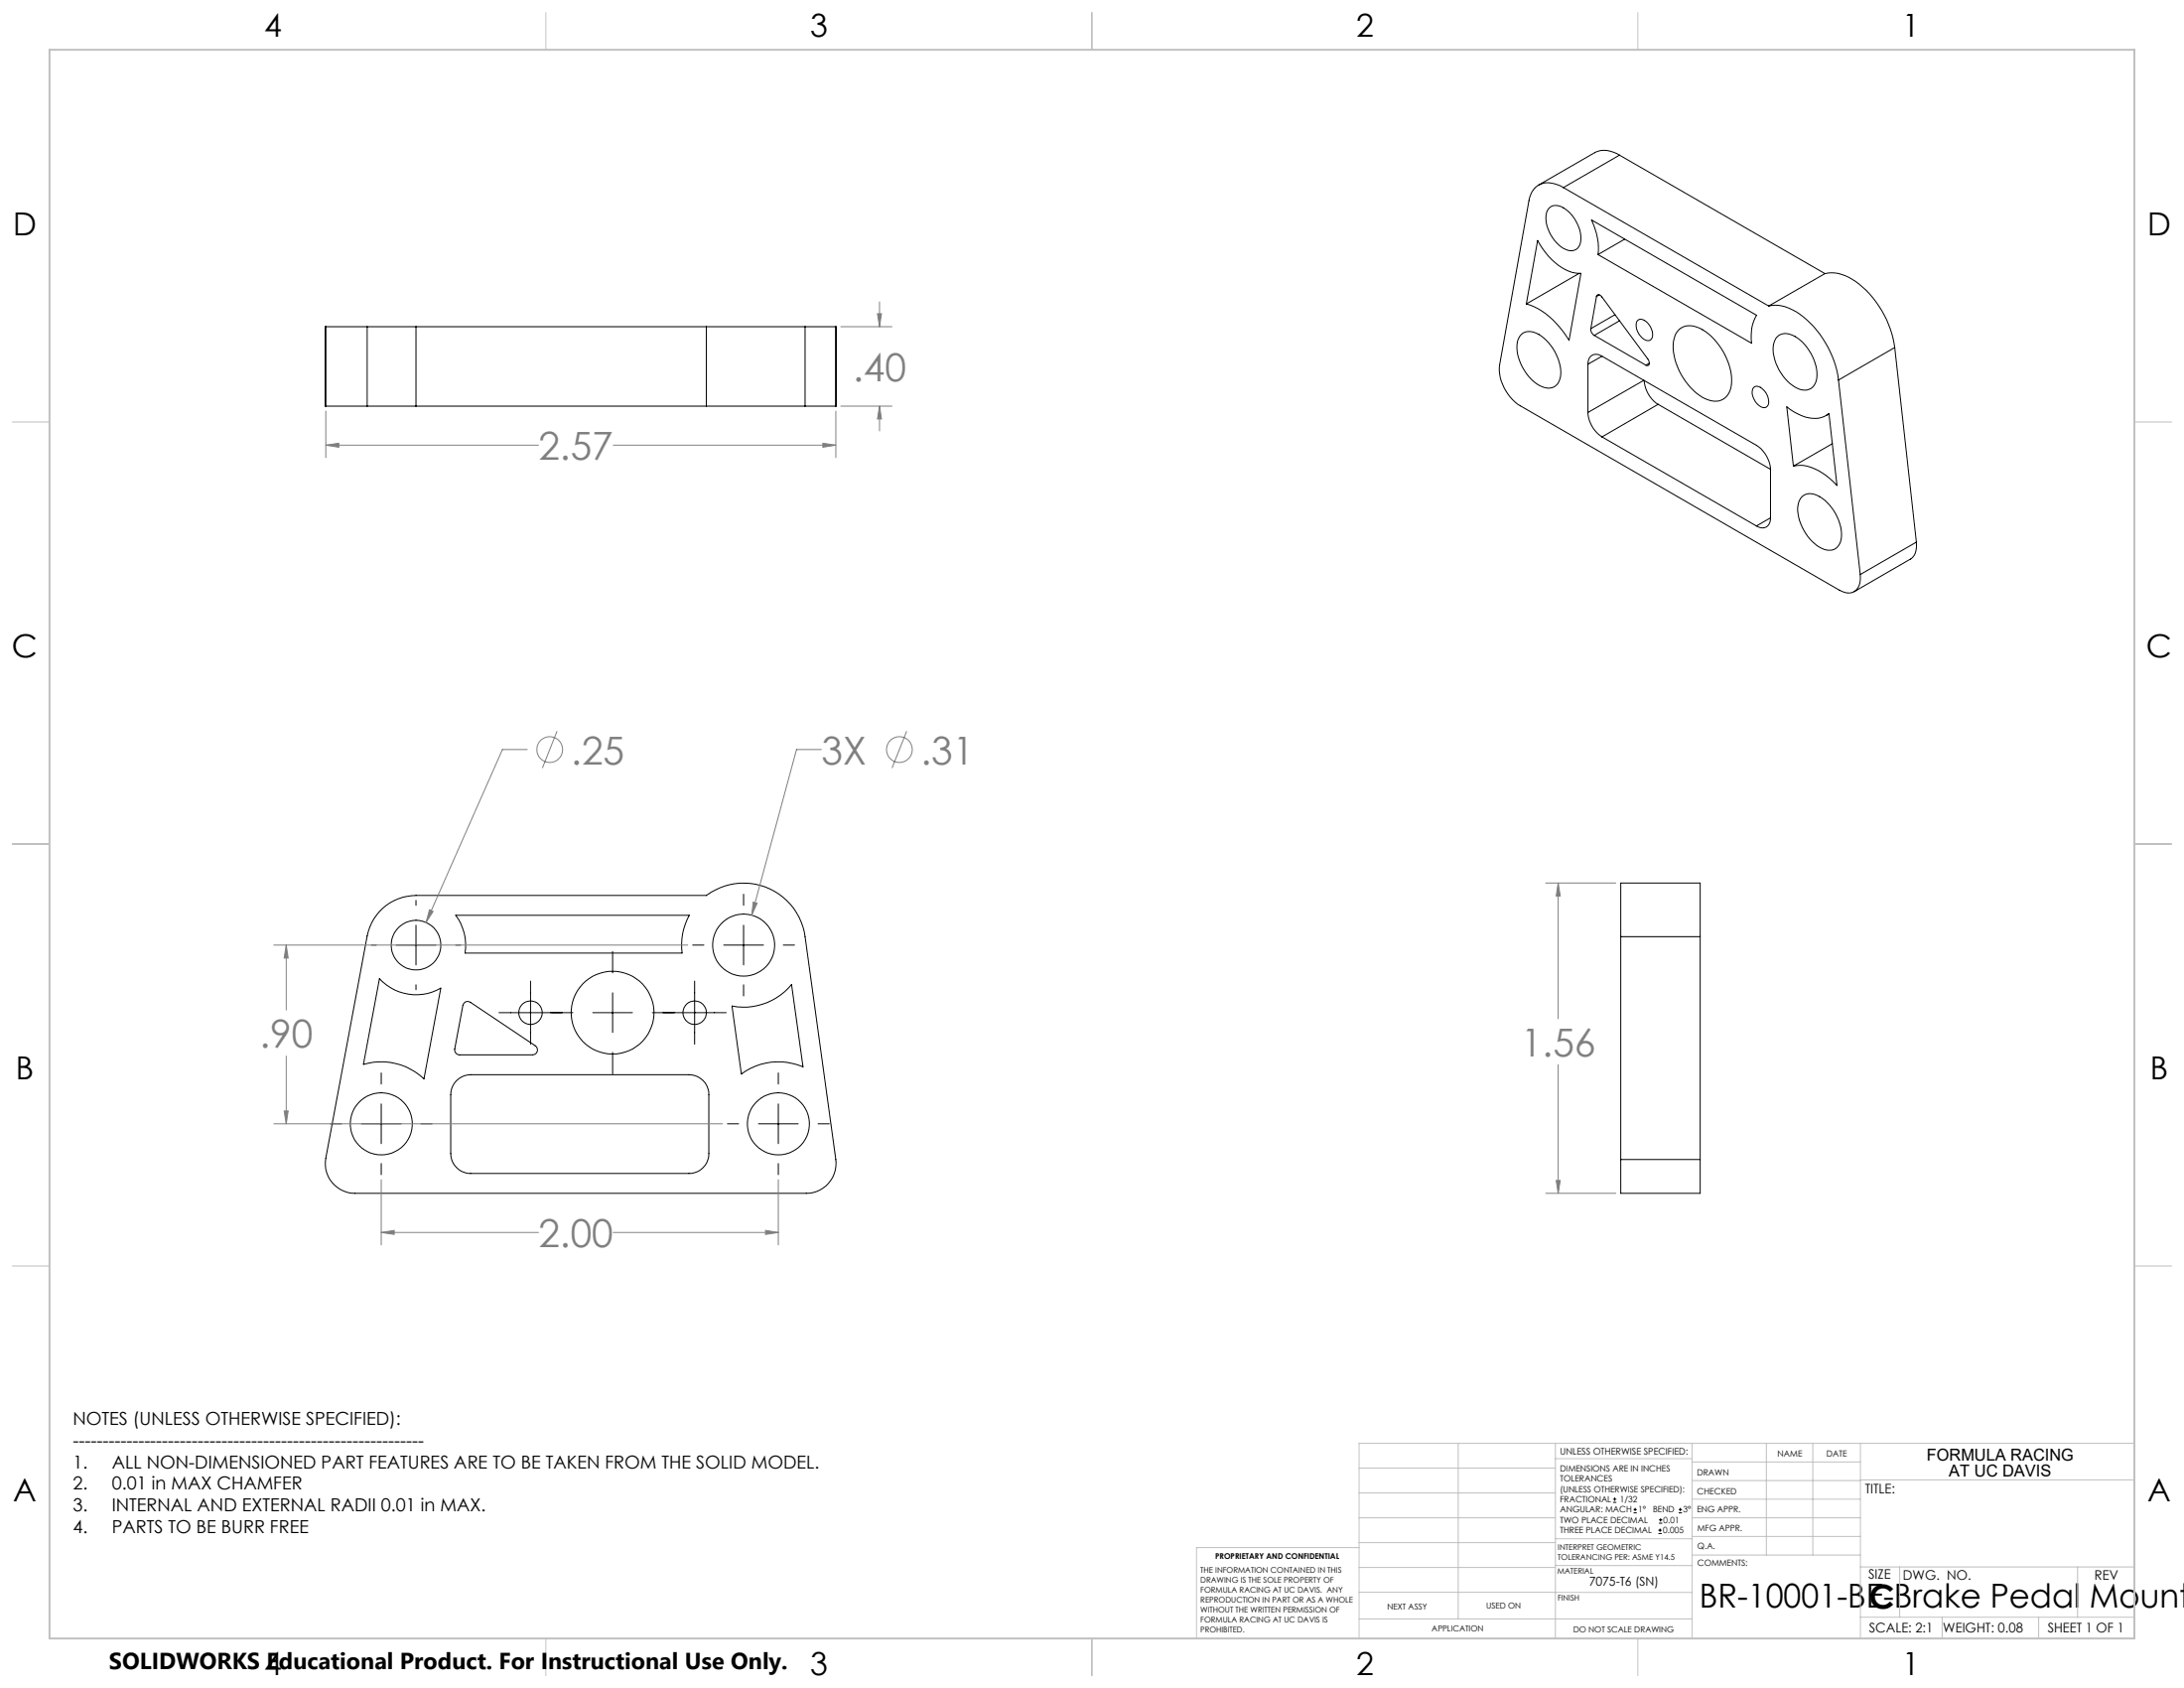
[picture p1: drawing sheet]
<svg xmlns="http://www.w3.org/2000/svg" width="559mm" height="432mm" viewBox="0 0 559 432" stroke-linecap="round" stroke-linejoin="round" font-family="sans-serif">
<g fill="none" stroke="#000" stroke-width=".25">
<path d="M414.4 39.7a6.3 6.3 0 0 0-6.4-.6l-14.3 8.2M414.4 39.7l-14.4 8.3M414.4 39.7l52.5 30.3M396.5 53.1a3.2 3.2 0 0 1 4.1 .5 9.5 9.5 0 0 1 3.8 8.6 2.64 2.64 0 0 1-4.4 1.3 9.4 9.4 0 0 1-4.3-9zM400 48a6.4 6.4 0 0 0-6.6-.5 5.6 5.6 0 0 0-2.2 3.8l-7.5 42.1a11.5 11.5 0 0 0 5.3 10.4l81.6 47.2a3.3 3.3 0 0 0 4.8-.7l.5-1.1 .1-2.2M400 48l52.5 30.3M407.2 56.3l42.2 24.3a10.7 10.7 0 0 0-1.2 7.2l-39.3-22.7a16.1 16.1 0 0 0-1.7-8.8zM393.4 61.5a15.5 15.5 0 0 0 9.5 8.3l1.6 .1-3 17.2a19.8 19.8 0 0 0-11-9.3zM404.1 69.9l-13.6 7.9M408.5 75.8a.72 .72 0 0 1 .7-.4 .72 .72 0 0 1 .7 .6l11.7 15.8 .4 .7a.65 .65 0 0 1-.6 1l-.3-.1M408.5 75.8l-1.5 8.3M409.2 75.4l-.7 .4"/>
<path d="M415.7 61.2l-6.8 3.9M452.5 78.3a10.3 10.3 0 0 1 8.9 2.7 25.6 25.6 0 0 1 9 16.2M466.9 70a10.3 10.3 0 0 1 8.9 2.7 25.7 25.7 0 0 1 9 16.2M466.9 70l-14.4 8.3M83.4 83.6h-.2v20.3h.2M83.4 83.6h10.5M83.4 83.6v20.3M93.9 83.6h12.5M93.9 83.6v20.3M106.4 83.6v20.3M106.4 83.6h74.3M180.7 83.6h25.3"/>
<path d="M180.7 83.6v20.3M206 83.6h7.9v20.3M206 83.6v20.3M213.9 83.6v20.3M389.2 85.6a3.7 3.7 0 0 1 4.5-.1 12.1 12.1 0 0 1 5.6 10.8 3.2 3.2 0 0 1-4.9 2.5 11.9 11.9 0 0 1-6.2-11.1l.4-1.2zM406.3 93.2v12.3M407 84.1a1.76 1.76 0 0 0 .9 1.7M407.9 85.8l13.2 7.6M409.9 91.1l39.5 22.8a8 8 0 0 1 3.6 6.3v12.3M409.9 91.1a2.19 2.19 0 0 0-2.5-.2 2.19 2.19 0 0 0-1.1 2.3M409.9 91.1l-3.6 2.1M413.2 80.5l-6.2 3.6"/>
<path d="M414.4 82.1l-6.5 3.7M419 82a2.08 2.08 0 0 1 2.9 1 3.2 3.2 0 0 1 .4 3.9 2.33 2.33 0 0 1-2.9-1.3 3.3 3.3 0 0 1-.4-3.6zM420.6 97.3l-14.3 8.2M420.7 97.3a7.8 7.8 0 0 0 3.6 6.1M422 92.9l-.9 .5M429.6 84.2a5.4 5.4 0 0 1 6.8 .6 16.2 16.2 0 0 1 6.6 13.8 4.3 4.3 0 0 1-6.6 3.4 15.9 15.9 0 0 1-8.2-14.6 5.4 5.4 0 0 1 1.4-3.2zM448.7 99.1a2.08 2.08 0 0 1 2.9 1.1 3.6 3.6 0 0 1 .7 3.6 1.52 1.52 0 0 1-2.5-.3 3.6 3.6 0 0 1-1.1-4.4zM454.8 86.1a3.6 3.6 0 0 1 4.5 0 11.7 11.7 0 0 1 5.4 11.4 3.3 3.3 0 0 1-5.4 1.5 12 12 0 0 1-5.6-10.8l.4-1.2zM470.4 97.2l5.6 49.8M484.8 88.9l-14.4 8.3M484.8 88.9l5.5 49.8M83.4 103.9h10.5"/>
<path d="M93.9 103.9h12.5M106.4 103.9h74.3M180.7 103.9h25.3M206 103.9h7.9M406.3 105.5a8 8 0 0 0 3.6 6.3M409.9 111.8l39.5 22.7M424.3 103.4l-14.4 8.4M424.3 103.4l28.7 16.7M457.2 104.1a10.2 10.2 0 0 0 8.7 2.7l2.1-1 2 18.4a13.9 13.9 0 0 0-9.4-5.2l-1.7 .2zM468 105.9l-.8 .4M468.8 113.5l-9.9 5.7M453 132.5a2.2 2.2 0 0 1-1.1 2.3 2.2 2.2 0 0 1-2.5-.3"/>
<path d="M453 132.5l-3.6 2M461.1 127a3.6 3.6 0 0 1 4.5 0 11.7 11.7 0 0 1 5.4 11.5 3.1 3.1 0 0 1-4.8 1.8 11.9 11.9 0 0 1-6.1-11.1 3.7 3.7 0 0 1 1-2.2zM490.3 138.7a4.2 4.2 0 0 1-1.5 4.3l-14.4 8.3M490.3 138.7l-14.3 8.3M97.9 232.4a12.9 12.9 0 0 1 8.5-3.3h74.3a15.9 15.9 0 0 1 25.3 10.5l7.9 57a7.7 7.7 0 0 1-7.6 8.7h-115.5a7.6 7.6 0 0 1-7.4-9l10.5-56.9a12.9 12.9 0 0 1 4-7zM106.4 230.3v1.3M106.4 236.7v10.1M116.6 234.1h59.8a15.7 15.7 0 0 0-1.9 9.7h-55.5a12.7 12.7 0 0 0-2.4-9.7zM190.3 228.7v2.9M190.3 236.7v10.1M414.7 239.6v-13.7h20.3v13.7M414.7 239.6h20.3"/>
<path d="M414.7 239.6v57M435 239.6v57M95 241.8h1.3M97.1 250.4a12.7 12.7 0 0 0 15.7 2.4l-4.3 23.2a16 16 0 0 0-15.5-3.7zM101.4 241.8h10.1M106.4 251.9v1.3M116.6 241.8h1.3M118.7 256.6l.8-.4 .9 .2 16.5 11.1a1.27 1.27 0 0 1 .6 1.4 1.27 1.27 0 0 1-1.3 .9h-18.6a1.29 1.29 0 0 1-1.3-1.5l2.1-11.1zM127.7 259h18.9M135.7 251v16.1M151.7 259h10.1M156.7 243.4v5.5"/>
<path d="M156.7 254v10.1M166.9 259h18.9M177.2 241.8h2.9M177.7 251v16.1M185.2 241.8h10.1M187.3 257.4a15.9 15.9 0 0 0 15.2-5.6l3 21.1a15.8 15.8 0 0 0-15.8 1.8zM190.3 251.9v2.9M200.4 241.8h2.9M97.5 274.5v2.8M116.8 276.4a5.1 5.1 0 0 1 3.6-1.5h55.9a5.1 5.1 0 0 1 5.1 5.1v15.1a5.1 5.1 0 0 1-5.1 5.1h-55.9a5.1 5.1 0 0 1-5.1-5.1v-15.1a5 5 0 0 1 1.5-3.6zM156.7 269.2v5.5M199.1 274.5v2.8"/>
<path d="M84.5 287.5h2.9M92.5 287.5h10.1M97.5 282.4v10.2M97.5 297.6v2.9M107.7 287.5h2.9M186.1 287.5h2.9M194.1 287.5h10.1M199.1 282.4v10.2M199.1 297.6v2.9M209.3 287.5h2.9M414.7 296.6v8.7h20.3v-8.7M414.7 296.6h20.3"/>
<path d="M412.7 384.3h.9M412.7 383.5h.9M413.1 383.1v.8M418 387h.8M418 386.2h.8M418.4 385.7v.9M424.3 392.3h.9M424.3 391.4h.9M424.5 389.6h.8M424.5 388.8h.8M424.7 391v.9M424.9 388.4v.8"/>
<path d="M429.5 387h.9M429.5 386.2h.9M429.9 385.7v.9"/>
<circle cx="106.4" cy="241.8" r="6.4"/>
<circle cx="135.7" cy="259" r="3"/>
<circle cx="156.7" cy="259.1" r="10.6"/>
<circle cx="177.7" cy="259" r="3"/>
<circle cx="190.3" cy="241.8" r="7.9"/>
<circle cx="97.5" cy="287.5" r="7.9"/>
<circle cx="199.1" cy="287.5" r="7.9"/>
</g>
<g fill="none" stroke="#808080" stroke-width=".25">
<path d="M225 77.2v6.4M215.1 83.6h13.1M224.5 80.3h1l-.5 3.3zM83.4 113.9l3.3-.5v1zM83.4 105.2v11.9M83.4 113.9h54.4M156.9 113.9h57M210.5 113.4l3.4 .5-3.4 .5zM213.9 105.2v11.9M215.1 103.9h13.1M225 103.9l.5 3.3h-1zM225 103.9v6.3"/>
<path d="M134.9 191.7h-6.3l-19.6 44.3M142.5 187l-3.7 9.5M210.1 191.7h-6.3l-11.5 42.4M232 187l-3.8 9.5M109.9 232.7l.9 .5-1.8 2.8zM192.7 230.8l1 .3-1.4 3zM395.5 225.9h17.9M398.7 225.9l.5 3.3h-1zM398.7 225.9v34.7M70.1 241.8h105.9M73.2 241.8l.5 3.3h-1zM73.2 241.8v16.6"/>
<path d="M73.2 270.2v17.3M398.7 272.4v32.9M70.1 287.5h114.8M72.7 284.2h1l-.5 3.3zM97.5 315.3l3.4-.6v1.1zM97.5 301.8v16.7M97.5 315.3h40.3M156.9 315.3h42.2M195.9 314.7l3.2 .6-3.2 .5zM199.1 301.8v16.7M395.5 305.3h17.9M398.2 302h1l-.5 3.3z"/>
<circle cx="140.7" cy="191.8" r="3.3"/>
<circle cx="230.1" cy="191.8" r="3.3"/>
</g>
<g fill="none" stroke="#c0c0c0" stroke-width=".25">
<path d="M139.7 3.2v9.5M279.4 3.2v9.5M419.1 3.2v9.5M3.1 107.9h9.6M546.1 107.9h9.5M3.1 215.9h9.6M546.1 215.9h9.5M3.1 323.8h9.6M546.1 323.8h9.5M347.7 375.6h50.3M373.1 369.2v44.9M398 369.2v49.9"/>
<path d="M398 373.1h34.9M432.9 369.2v49.9M432.9 378.7h43.1M432.9 374h43.1M451.9 369.2v28.6M463.8 369.2v28.6M476 369.2v49.9M476 378.6h70.1M546.1 369.2h-198.4v49.9M347.7 394.6h50.3M347.7 388.3h50.3M347.7 381.9h50.3"/>
<path d="M347.7 395.9h-41.6v23.2M398 393.6h35M432.9 383.5h43.1M432.9 388.3h43.1M432.9 393h43.1M433 397.8h43M139.7 419.1v9.6M279.4 419.1v9.6M347.7 414.1h85.2M347.7 401h50.3M347.7 407.3h50.3M398 407.4h34.9"/>
<path d="M398 400.5h35M419.1 419.1v9.6M476 413.7h70.1M476 400.8h70.1M486.1 400.8v12.9M496.9 413.7v5.4M521.6 413.7v5.4M531.6 400.8v12.9"/>
</g>
<path d="M12.7 12.7h533.4v406.4h-533.4z" fill="none" stroke="#c0c0c0" stroke-width=".5"/>
<path d="M97.5 315.3l3.4-.6v1.1zM195.9 314.7l3.2 .6-3.2 .5zM72.7 284.2h1l-.5 3.3zM73.2 241.8l.5 3.3h-1zM192.7 230.8l-.4 3.3 1.4-3zM109.9 232.7l-.9 3.3 1.8-2.8zM83.4 113.9l3.3-.5v1zM210.5 113.4l3.4 .5-3.4 .5zM225 103.9l.5 3.3h-1zM224.5 80.3h1l-.5 3.3zM398.7 225.9l.5 3.3h-1zM398.2 302h1l-.5 3.3z" fill="#808080"/>
<g font-size="9.9" fill="#808080">
<text x="218.2" y="97.4">.40</text>
<text x="137.8" y="117.6">2.57</text>
<text x="146.1" y="195.5">.25</text>
<text x="210.2" y="195.5">3X</text>
<text x="235.6" y="195.5">.31</text>
<text x="66.4" y="268">.90</text>
<text x="389.1" y="270.2">1.56</text>
<text x="137.8" y="319">2.00</text>
</g>
<g font-size="8.5">
<text x="434.8" y="411.3">BR-10001-BE-Brake Pedal Mount</text>
<text x="478.3" y="411.4">C</text>
</g>
<g font-size="8.1">
<text x="67.6" y="9.3">4</text>
<text x="207.3" y="9.3">3</text>
<text x="347" y="9.3">2</text>
<text x="486.7" y="9.3">1</text>
<text x="3.3" y="60.1">D</text>
<text x="549.4" y="60.1">D</text>
<text x="3" y="168">C</text>
<text x="549.1" y="168">C</text>
<text x="4" y="276">B</text>
<text x="550.1" y="276">B</text>
<text x="3.3" y="383.9">A</text>
<text x="549.4" y="383.9">A</text>
<text x="67.6" y="428.4">4</text>
<text x="207.3" y="428.4">3</text>
<text x="347" y="428.4">2</text>
<text x="486.7" y="428.4">1</text>
</g>
<text font-size="5.9" x="27.9" y="427">SOLIDWORKS Educational Product. For Instructional Use Only.</text>
<g font-size="4.6">
<text x="18.6" y="364.4">NOTES (UNLESS OTHERWISE SPECIFIED):</text>
<text x="18.6" y="370">-----------------------------------------------------------</text>
<text x="18.6" y="375.5">1.</text>
<text x="28.7" y="375.5">ALL NON-DIMENSIONED PART FEATURES ARE TO BE TAKEN FROM THE SOLID MODEL.</text>
<text x="18.6" y="381.1">2.</text>
<text x="28.7" y="381.1">0.01 in MAX CHAMFER</text>
<text x="18.6" y="386.7">3.</text>
<text x="28.7" y="386.7">INTERNAL AND EXTERNAL RADII 0.01 in MAX.</text>
<text x="18.6" y="392.3">4.</text>
<text x="28.7" y="392.3">PARTS TO BE BURR FREE</text>
</g>
<g font-size="4.2">
<text x="493" y="373.5">FORMULA RACING</text>
<text x="498.7" y="377.8">AT UC DAVIS</text>
</g>
<g font-size="3.4">
<text x="477.2" y="381.9">TITLE:</text>
<text x="478.1" y="404">SIZE</text>
<text x="486.9" y="404">DWG. NO.</text>
<text x="535.9" y="404.1">REV</text>
<text x="478.2" y="417.6">SCALE: 2:1</text>
<text x="497.1" y="417.7">WEIGHT: 0.08</text>
<text x="523.9" y="417.6">SHEET 1 OF 1</text>
</g>
<text font-size="3.2" x="406.6" y="405.7">7075-T6 (SN)</text>
<text font-size="2.4" x="399.2" y="372.1">UNLESS OTHERWISE SPECIFIED:</text>
<g font-size="2.2">
<text x="399.2" y="376.4">DIMENSIONS ARE IN INCHES</text>
<text x="434.2" y="377.3">DRAWN</text>
<text x="454.8" y="372.5">NAME</text>
<text x="467.3" y="372.6">DATE</text>
<text x="399.2" y="379">TOLERANCES</text>
<text x="399.2" y="381.7">(UNLESS OTHERWISE SPECIFIED):</text>
<text x="434.3" y="382.2">CHECKED</text>
<text x="399.2" y="389.6">TWO PLACE DECIMAL</text>
<text x="399.2" y="384.3">FRACTIONAL</text>
<text x="399.2" y="387">ANGULAR: MACH</text>
<text x="414.5" y="384.3">1/32</text>
<text x="419.1" y="387">1°</text>
<text x="422.9" y="387">BEND</text>
<text x="425.6" y="389.6">0.01</text>
<text x="430.6" y="387">3°</text>
<text x="434.2" y="386.9">ENG APPR.</text>
<text x="399.2" y="392.3">THREE PLACE DECIMAL</text>
<text x="425.5" y="392.3">0.005</text>
<text x="434.3" y="391.6">MFG APPR.</text>
<text x="434.3" y="396.3">Q.A.</text>
<text x="434.3" y="400.5">COMMENTS:</text>
</g>
<g font-size="2.1">
<text x="354.9" y="411.6">NEXT ASSY</text>
<text x="380.3" y="411.6">USED ON</text>
<text x="366.3" y="417.4">APPLICATION</text>
<text x="402.5" y="417.5">DO NOT SCALE DRAWING</text>
</g>
<g font-size="2">
<text x="310.9" y="398.8">PROPRIETARY AND CONFIDENTIAL</text>
<text x="398.6" y="396.5">INTERPRET GEOMETRIC</text>
<text x="398.6" y="399">TOLERANCING PER: ASME Y14.5</text>
<text x="307.2" y="402.4">THE INFORMATION CONTAINED IN THIS</text>
<text x="307.2" y="404.9">DRAWING IS THE SOLE PROPERTY OF</text>
<text x="307.2" y="407.5">FORMULA RACING AT UC DAVIS. ANY</text>
<text x="398.5" y="402.6">MATERIAL</text>
<text x="307.2" y="410">REPRODUCTION IN PART OR AS A WHOLE</text>
<text x="307.2" y="412.5">WITHOUT THE WRITTEN PERMISSION OF</text>
<text x="398.5" y="409.4">FINISH</text>
<text x="307.2" y="415">FORMULA RACING AT UC DAVIS IS</text>
<text x="307.2" y="417.6">PROHIBITED.</text>
</g>
</svg>
